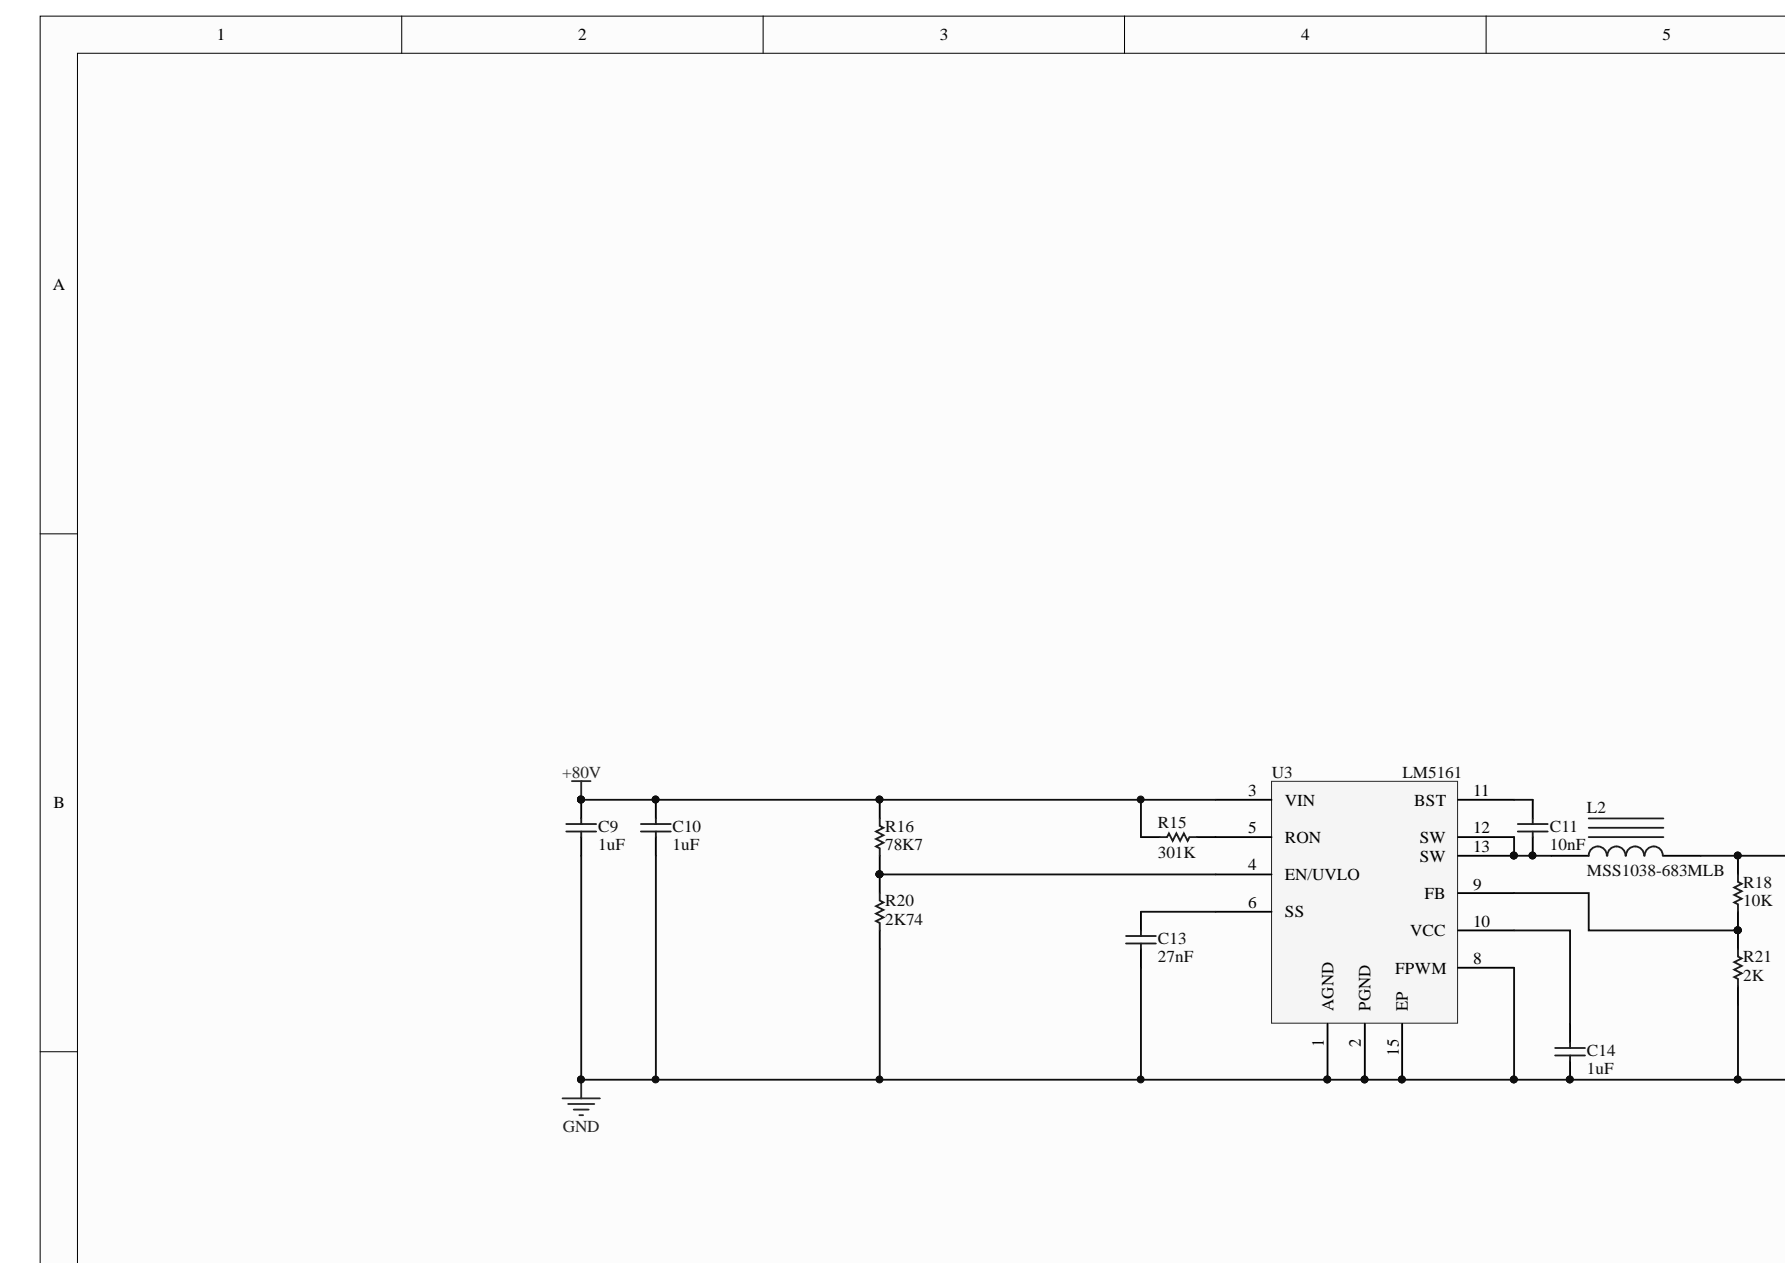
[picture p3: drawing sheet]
<svg xmlns="http://www.w3.org/2000/svg" width="252mm" height="178mm" viewBox="0 0 252 178" stroke-linecap="round" stroke-linejoin="round" font-family="sans-serif">
<g fill="#fcfcfc" stroke="#000" stroke-width=".14">
<path d="M5.7 2.3h246.2v175.9h-246.2z"/>
<path d="M10.9 7.5h241v170.7h-241z"/>
</g>
<path d="M56.7 2.2v5.3M107.7 2.2v5.3M158.7 2.2v5.3M209.7 2.2v5.3M5.7 75.3h5.2M5.7 148.4h5.2" fill="none" stroke="#000" stroke-width=".14"/>
<path d="M179.4 110.2h26.3v34.1h-26.3z" fill="#f5f5f5" stroke="#262626" stroke-width=".14"/>
<g fill="none" stroke="#000" stroke-width=".26">
<path d="M82 112.8v2.6M82 118.1v2.6M92.5 112.8v2.6M92.5 118.1v2.6M124.1 112.8v2.6M161 118.1h2.6M168.9 118.1h10.5M171.5 112.8h7.9M205.8 112.8h7.9M205.8 118.1h7.9M216.3 112.8v2.6M216.3 118.1v2.6"/>
<path d="M124.1 120.7v5.3M124.1 131.2v2.7M161 128.6v2.6M161 133.9v2.6M171.5 123.3h7.9M171.5 128.6h7.9M205.8 136.5h7.9M205.8 126h7.9M205.8 131.2h7.9M205.8 120.7h7.9M218.9 120.7h5.3M234.7 120.7h5.3"/>
<path d="M245.2 120.7v2.6M245.2 128.6v5.3M245.2 139.1v2.7M187.3 144.4v7.9M192.6 144.4v7.9M197.9 144.4v7.9M221.6 144.4v2.6M221.6 149.7v2.6"/>
</g>
<g fill="#0e0e0e" stroke="#0e0e0e" stroke-width=".14">
<circle cx="187.3" cy="152.3" r=".49"/>
<circle cx="192.6" cy="152.3" r=".49"/>
<circle cx="213.6" cy="120.7" r=".49"/>
<circle cx="197.8" cy="152.3" r=".49"/>
<circle cx="82" cy="112.8" r=".49"/>
<circle cx="92.5" cy="112.8" r=".49"/>
<circle cx="161" cy="112.8" r=".49"/>
<circle cx="124.1" cy="123.3" r=".48"/>
<circle cx="124.1" cy="112.8" r=".49"/>
<circle cx="221.5" cy="152.3" r=".49"/>
<circle cx="124.1" cy="152.3" r=".49"/>
<circle cx="161" cy="152.3" r=".49"/>
<circle cx="82" cy="152.3" r=".49"/>
<circle cx="216.2" cy="120.7" r=".49"/>
<circle cx="245.2" cy="131.2" r=".48"/>
<circle cx="245.2" cy="120.7" r=".49"/>
<circle cx="245.2" cy="152.3" r=".49"/>
<circle cx="213.6" cy="152.3" r=".49"/>
<circle cx="92.5" cy="152.3" r=".49"/>
</g>
<g fill="none" stroke="#1c1c1c" stroke-width=".26">
<path d="M79.9 117.3h4.2M79.9 116.2h4.2M82 115.4v.8M82 117.3v.8M90.4 117.3h4.3M90.4 116.2h4.3M92.5 115.4v.8M92.5 117.3v.8M124.1 115.4v1.1l.6 .3-1.1 .5 1.1 .5-1.1 .5 1.1 .6-1.1 .5 .5 .3v1M163.6 118.1h1.1l.2-.5 .6 1 .5-1 .5 1 .6-1 .5 1 .2-.5h1.1M214.2 117.3h4.2M214.2 116.2h4.2"/>
<path d="M216.3 115.4v.8M216.3 117.3v.8M224.2 118.1h10.5M224.2 116.8h10.5M224.2 115.4h10.5M124.1 126v1l.6 .3-1.1 .5 1.1 .5-1.1 .6 1.1 .5-1.1 .5 .5 .3v1M158.9 133.1h4.2M158.9 132h4.2M161 131.2v.8M161 133.1v.8M226.7 120.7a1.28 1.28 0 0 0-1.2-1.3 1.28 1.28 0 0 0-1.3 1.3M229.4 120.7a1.28 1.28 0 0 0-1.3-1.3 1.28 1.28 0 0 0-1.3 1.3"/>
<path d="M232 120.7a1.28 1.28 0 0 0-1.3-1.3 1.28 1.28 0 0 0-1.2 1.3M234.6 120.7a1.28 1.28 0 0 0-1.2-1.3 1.28 1.28 0 0 0-1.3 1.3M245.2 123.3v1.1l.6 .3-1.1 .5 1.1 .5-1.1 .5 1.1 .6-1.1 .5 .5 .3v1M245.2 133.9v1l.6 .3-1.1 .5 1.1 .5-1.1 .6 1.1 .5-1.1 .5 .5 .3v1M219.4 148.9h4.3M219.4 147.8h4.3M221.6 147v.8M221.6 148.9v.8"/>
</g>
<path d="M80.7 110.2h2.6M82 110.2v2.6M79.4 154.9h5.2M80.2 155.7h3.7M81 156.5h2.1M81.8 157.3h.5M82 152.3v2.6" fill="none" stroke="#262626" stroke-width=".26"/>
<g fill="none" stroke="#0e0e0e" stroke-width=".26">
<path d="M82 112.8h89.5M161 112.8v5.3M213.7 118.1v2.6h5.2M213.7 112.8h2.6M82 120.7v31.6h131.7M92.5 120.7v31.6M124.1 123.3h47.4M124.1 133.9v18.4M161 136.5v15.8M161 128.6h10.5M213.7 131.2h7.9v13.2M213.7 126h10.5v5.2h21"/>
<path d="M213.7 136.5v15.8h31.5v-10.5M240 120.7h11.9M245.2 152.3h6.7"/>
</g>
<g font-size="2.4">
<text x="30.6" y="5.7">1</text>
<text x="81.6" y="5.7">2</text>
<text x="132.6" y="5.7">3</text>
<text x="183.6" y="5.7">4</text>
<text x="234.6" y="5.7">5</text>
<text x="7.4" y="40.9">A</text>
<text x="7.5" y="113.9">B</text>
<text x="176.2" y="112.3">3</text>
<text x="181.3" y="113.7">VIN</text>
<text x="199.6" y="113.7">BST</text>
<text x="207.9" y="112.3">11</text>
<text x="176.2" y="117.5">5</text>
<text x="181.3" y="118.9">RON</text>
<text x="200.3" y="118.9">SW</text>
<text x="207.9" y="117.5">12</text>
<text x="176.2" y="122.8">4</text>
<text x="181.3" y="124.1">EN/UVLO</text>
<text x="200.3" y="121.5">SW</text>
<text x="207.9" y="125.5">9</text>
<text x="207.9" y="120.2">13</text>
<text x="176.2" y="128.1">6</text>
<text x="181.3" y="129.4">SS</text>
<text x="201" y="126.8">FB</text>
<text x="207.9" y="130.7">10</text>
<text x="196.9" y="137.3">FPWM</text>
<text x="199" y="132">VCC</text>
<text x="207.9" y="136">8</text>
<text x="188.2" y="142.6" transform="rotate(-90 188.2 142.6)">AGND</text>
<text x="193.4" y="142.6" transform="rotate(-90 193.4 142.6)">PGND</text>
<text x="198.6" y="142.6" transform="rotate(-90 198.6 142.6)">EP</text>
<text x="186.8" y="147.7" transform="rotate(-90 186.8 147.7)">1</text>
<text x="192" y="147.7" transform="rotate(-90 192 147.7)">2</text>
<text x="197.4" y="148.9" transform="rotate(-90 197.4 148.9)">15</text>
</g>
<g font-size="2.4" fill="#262626">
<text x="79.3" y="109.7">+80V</text>
<text x="79.4" y="159.7">GND</text>
</g>
<g font-size="2.4" fill="#0e0e0e">
<text x="179.4" y="109.7">U3</text>
<text x="197.9" y="109.7">LM5161</text>
<text x="84.4" y="119.9">1uF</text>
<text x="84.4" y="117.3">C9</text>
<text x="94.9" y="119.9">1uF</text>
<text x="94.9" y="117.3">C10</text>
<text x="124.9" y="119.9">78K7</text>
<text x="124.9" y="117.3">R16</text>
<text x="163.4" y="116.8">R15</text>
<text x="218.7" y="119.9">10nF</text>
<text x="218.7" y="117.3">C11</text>
<text x="223.9" y="114.7">L2</text>
<text x="163.4" y="121">301K</text>
<text x="223.9" y="123.6">MSS1038-683MLB</text>
<text x="246" y="125.2">R18</text>
<text x="124.9" y="130.5">2K74</text>
<text x="124.9" y="127.9">R20</text>
<text x="246" y="127.9">10K</text>
<text x="163.4" y="135.7">27nF</text>
<text x="163.4" y="133.1">C13</text>
<text x="246" y="135.7">R21</text>
<text x="246" y="138.3">2K</text>
<text x="223.9" y="148.9">C14</text>
<text x="223.9" y="151.5">1uF</text>
</g>
</svg>
